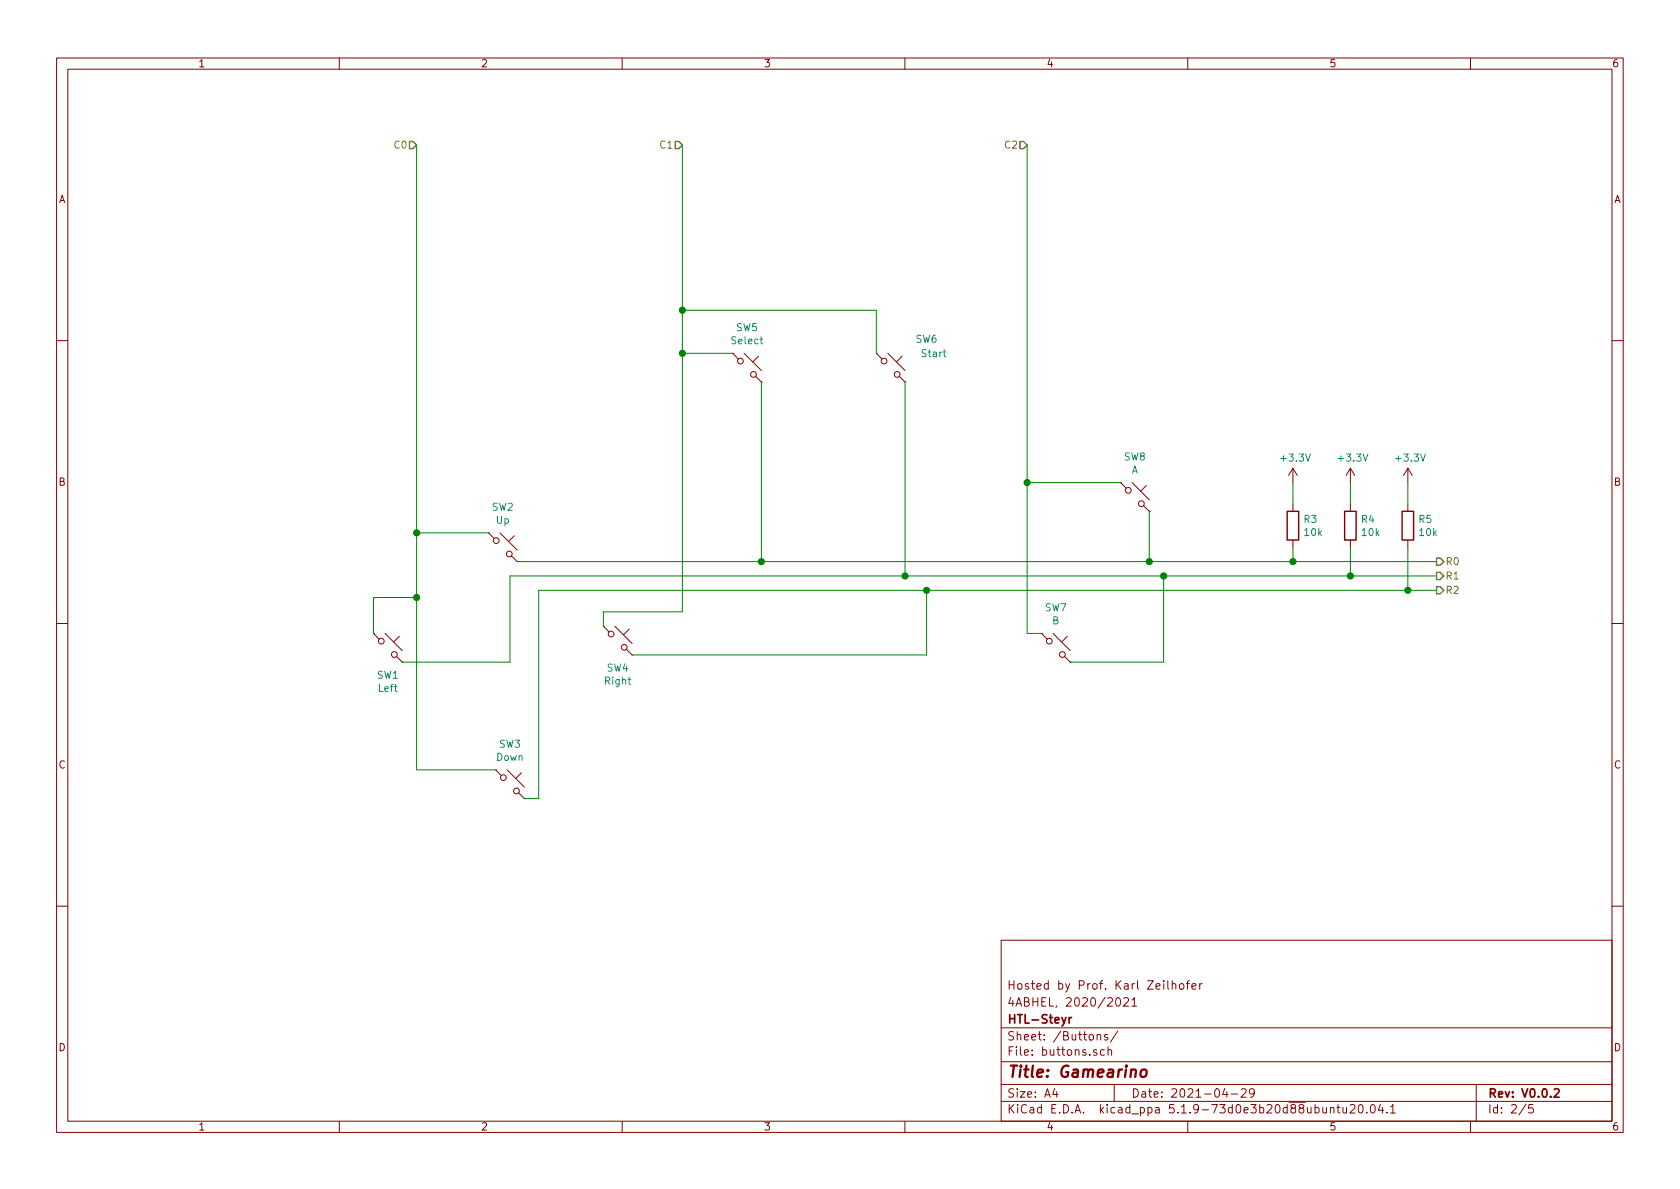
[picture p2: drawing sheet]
EESchema Schematic File Version 4
EELAYER 30 0
EELAYER END
$Descr A4 11693 8268
encoding utf-8
Sheet 2 5
Title "Gamearino"
Date "2021-04-29"
Rev "V0.0.2"
Comp "HTL-Steyr"
Comment1 "4ABHEL, 2020/2021"
Comment2 "Hosted by Prof. Karl Zeilhofer"
Comment3 ""
Comment4 ""
$EndDescr
$Comp
L Switch:SW_Push_45deg SW2
U 1 1
P 3500 3800
F 0 "SW2" H 3500 4081 50  0000 C CNN
F 1 "Up" H 3500 3990 50  0000 C CNN
F 2 "htl_smd:SW_Push_5.1mm_H1.5mm" H 3500 4000 50  0001 C CNN
F 3 "~" H 3500 4000 50  0001 C CNN
F 4 "C318884" H 3500 3800 50  0001 C CNN "DistOrderNr"
F 5 "LCSC" H 3500 3800 50  0001 C CNN "Distributor"
F 6 "TS-1187A-B-A-B" H 3500 3800 50  0001 C CNN "ManPartNr"
F 7 "XKB Connectivity" H 3500 3800 50  0001 C CNN "Manufacturer"
F 8 "SMD Taster h=1.2/1.5mm" H 3500 3800 50  0001 C CNN "Notes"
	1    3500 3800
	1    0    0    -1  
$EndComp
$Comp
L Switch:SW_Push_45deg SW1
U 1 1
P 2700 4500
F 0 "SW1" H 2700 4311 50  0000 C CNN
F 1 "Left" H 2700 4220 50  0000 C CNN
F 2 "htl_smd:SW_Push_5.1mm_H1.5mm" H 2700 4700 50  0001 C CNN
F 3 "~" H 2700 4700 50  0001 C CNN
F 4 "C318884" H 2700 4500 50  0001 C CNN "DistOrderNr"
F 5 "LCSC" H 2700 4500 50  0001 C CNN "Distributor"
F 6 "TS-1187A-B-A-B" H 2700 4500 50  0001 C CNN "ManPartNr"
F 7 "XKB Connectivity" H 2700 4500 50  0001 C CNN "Manufacturer"
F 8 "SMD Taster h=1.2/1.5mm" H 2700 4500 50  0001 C CNN "Notes"
	1    2700 4500
	1    0    0    -1  
$EndComp
$Comp
L Switch:SW_Push_45deg SW4
U 1 1
P 4300 4450
F 0 "SW4" H 4300 4261 50  0000 C CNN
F 1 "Right" H 4300 4170 50  0000 C CNN
F 2 "htl_smd:SW_Push_5.1mm_H1.5mm" H 4300 4650 50  0001 C CNN
F 3 "~" H 4300 4650 50  0001 C CNN
F 4 "C318884" H 4300 4450 50  0001 C CNN "DistOrderNr"
F 5 "LCSC" H 4300 4450 50  0001 C CNN "Distributor"
F 6 "TS-1187A-B-A-B" H 4300 4450 50  0001 C CNN "ManPartNr"
F 7 "XKB Connectivity" H 4300 4450 50  0001 C CNN "Manufacturer"
F 8 "SMD Taster h=1.2/1.5mm" H 4300 4450 50  0001 C CNN "Notes"
	1    4300 4450
	1    0    0    -1  
$EndComp
$Comp
L Switch:SW_Push_45deg SW3
U 1 1
P 3550 5450
F 0 "SW3" H 3550 5731 50  0000 C CNN
F 1 "Down" H 3550 5640 50  0000 C CNN
F 2 "htl_smd:SW_Push_5.1mm_H1.5mm" H 3550 5650 50  0001 C CNN
F 3 "~" H 3550 5650 50  0001 C CNN
F 4 "C318884" H 3550 5450 50  0001 C CNN "DistOrderNr"
F 5 "LCSC" H 3550 5450 50  0001 C CNN "Distributor"
F 6 "TS-1187A-B-A-B" H 3550 5450 50  0001 C CNN "ManPartNr"
F 7 "XKB Connectivity" H 3550 5450 50  0001 C CNN "Manufacturer"
F 8 "SMD Taster h=1.2/1.5mm" H 3550 5450 50  0001 C CNN "Notes"
	1    3550 5450
	1    0    0    -1  
$EndComp
$Comp
L Device:R R3
U 1 1
P 9000 3650
F 0 "R3" H 9070 3696 50  0000 L CNN
F 1 "10k" H 9070 3605 50  0000 L CNN
F 2 "Resistor_SMD:R_0603_1608Metric" V 8930 3650 50  0001 C CNN
F 3 "~" H 9000 3650 50  0001 C CNN
	1    9000 3650
	1    0    0    -1  
$EndComp
$Comp
L power:+3.3V #PWR?
U 1 1
P 9000 3350
AR Path="/5F8674B3/603D5276" Ref="#PWR?"  Part="1" 
AR Path="/603D5276" Ref="#PWR?"  Part="1" 
AR Path="/603CE165/603D5276" Ref="#PWR05"  Part="1" 
F 0 "#PWR05" H 9000 3200 50  0001 C CNN
F 1 "+3.3V" H 9015 3523 50  0000 C CNN
F 2 "" H 9000 3350 50  0001 C CNN
F 3 "" H 9000 3350 50  0001 C CNN
	1    9000 3350
	1    0    0    -1  
$EndComp
Wire Wire Line
	9000 3350 9000 3500
$Comp
L Switch:SW_Push_45deg SW5
U 1 1
P 5200 2550
F 0 "SW5" H 5200 2831 50  0000 C CNN
F 1 "Select" H 5200 2740 50  0000 C CNN
F 2 "htl_smd:SW_Push_5.1mm_H1.5mm" H 5200 2750 50  0001 C CNN
F 3 "~" H 5200 2750 50  0001 C CNN
F 4 "C318884" H 5200 2550 50  0001 C CNN "DistOrderNr"
F 5 "LCSC" H 5200 2550 50  0001 C CNN "Distributor"
F 6 "TS-1187A-B-A-B" H 5200 2550 50  0001 C CNN "ManPartNr"
F 7 "XKB Connectivity" H 5200 2550 50  0001 C CNN "Manufacturer"
F 8 "SMD Taster h=1.2/1.5mm" H 5200 2550 50  0001 C CNN "Notes"
	1    5200 2550
	1    0    0    -1  
$EndComp
$Comp
L Switch:SW_Push_45deg SW7
U 1 1
P 7350 4500
F 0 "SW7" H 7350 4781 50  0000 C CNN
F 1 "B" H 7350 4690 50  0000 C CNN
F 2 "htl_smd:SW_Push_5.1mm_H1.5mm" H 7350 4700 50  0001 C CNN
F 3 "~" H 7350 4700 50  0001 C CNN
F 4 "C318884" H 7350 4500 50  0001 C CNN "DistOrderNr"
F 5 "LCSC" H 7350 4500 50  0001 C CNN "Distributor"
F 6 "TS-1187A-B-A-B" H 7350 4500 50  0001 C CNN "ManPartNr"
F 7 "XKB Connectivity" H 7350 4500 50  0001 C CNN "Manufacturer"
F 8 "SMD Taster h=1.2/1.5mm" H 7350 4500 50  0001 C CNN "Notes"
	1    7350 4500
	1    0    0    -1  
$EndComp
$Comp
L Device:R R4
U 1 1
P 9400 3650
F 0 "R4" H 9470 3696 50  0000 L CNN
F 1 "10k" H 9470 3605 50  0000 L CNN
F 2 "Resistor_SMD:R_0603_1608Metric" V 9330 3650 50  0001 C CNN
F 3 "~" H 9400 3650 50  0001 C CNN
	1    9400 3650
	1    0    0    -1  
$EndComp
$Comp
L power:+3.3V #PWR?
U 1 1
P 9400 3350
AR Path="/5F8674B3/603D6F16" Ref="#PWR?"  Part="1" 
AR Path="/603D6F16" Ref="#PWR?"  Part="1" 
AR Path="/603CE165/603D6F16" Ref="#PWR06"  Part="1" 
F 0 "#PWR06" H 9400 3200 50  0001 C CNN
F 1 "+3.3V" H 9415 3523 50  0000 C CNN
F 2 "" H 9400 3350 50  0001 C CNN
F 3 "" H 9400 3350 50  0001 C CNN
	1    9400 3350
	1    0    0    -1  
$EndComp
Wire Wire Line
	9400 3350 9400 3500
$Comp
L Switch:SW_Push_45deg SW8
U 1 1
P 7900 3450
F 0 "SW8" H 7900 3731 50  0000 C CNN
F 1 "A" H 7900 3640 50  0000 C CNN
F 2 "htl_smd:SW_Push_5.1mm_H1.5mm" H 7900 3650 50  0001 C CNN
F 3 "~" H 7900 3650 50  0001 C CNN
F 4 "C318884" H 7900 3450 50  0001 C CNN "DistOrderNr"
F 5 "LCSC" H 7900 3450 50  0001 C CNN "Distributor"
F 6 "TS-1187A-B-A-B" H 7900 3450 50  0001 C CNN "ManPartNr"
F 7 "XKB Connectivity" H 7900 3450 50  0001 C CNN "Manufacturer"
F 8 "SMD Taster h=1.2/1.5mm" H 7900 3450 50  0001 C CNN "Notes"
	1    7900 3450
	1    0    0    -1  
$EndComp
$Comp
L Device:R R5
U 1 1
P 9800 3650
F 0 "R5" H 9870 3696 50  0000 L CNN
F 1 "10k" H 9870 3605 50  0000 L CNN
F 2 "Resistor_SMD:R_0603_1608Metric" V 9730 3650 50  0001 C CNN
F 3 "~" H 9800 3650 50  0001 C CNN
	1    9800 3650
	1    0    0    -1  
$EndComp
$Comp
L power:+3.3V #PWR?
U 1 1
P 9800 3350
AR Path="/5F8674B3/603D7C4D" Ref="#PWR?"  Part="1" 
AR Path="/603D7C4D" Ref="#PWR?"  Part="1" 
AR Path="/603CE165/603D7C4D" Ref="#PWR07"  Part="1" 
F 0 "#PWR07" H 9800 3200 50  0001 C CNN
F 1 "+3.3V" H 9815 3523 50  0000 C CNN
F 2 "" H 9800 3350 50  0001 C CNN
F 3 "" H 9800 3350 50  0001 C CNN
	1    9800 3350
	1    0    0    -1  
$EndComp
Wire Wire Line
	9800 3350 9800 3500
Text HLabel 2900 1000 0    50   Input ~ 0
C0
Text HLabel 4750 1000 0    50   Input ~ 0
C1
Text HLabel 7150 1000 0    50   Input ~ 0
C2
Text HLabel 10000 3900 2    50   Output ~ 0
R0
Text HLabel 10000 4000 2    50   Output ~ 0
R1
Text HLabel 10000 4100 2    50   Output ~ 0
R2
Wire Wire Line
	10000 4000 9400 4000
Wire Wire Line
	9400 3800 9400 4000
Connection ~ 9400 4000
Wire Wire Line
	10000 4100 9800 4100
Wire Wire Line
	9000 3800 9000 3900
Connection ~ 9000 3900
Wire Wire Line
	9000 3900 10000 3900
Wire Wire Line
	9800 3800 9800 4100
Connection ~ 9800 4100
$Comp
L Switch:SW_Push_45deg SW6
U 1 1
P 6200 2550
F 0 "SW6" H 6450 2750 50  0000 C CNN
F 1 "Start" H 6500 2650 50  0000 C CNN
F 2 "htl_smd:SW_Push_5.1mm_H1.5mm" H 6200 2750 50  0001 C CNN
F 3 "~" H 6200 2750 50  0001 C CNN
F 4 "C318884" H 6200 2550 50  0001 C CNN "DistOrderNr"
F 5 "LCSC" H 6200 2550 50  0001 C CNN "Distributor"
F 6 "TS-1187A-B-A-B" H 6200 2550 50  0001 C CNN "ManPartNr"
F 7 "XKB Connectivity" H 6200 2550 50  0001 C CNN "Manufacturer"
F 8 "SMD Taster h=1.2/1.5mm" H 6200 2550 50  0001 C CNN "Notes"
	1    6200 2550
	1    0    0    -1  
$EndComp
Wire Wire Line
	2900 1000 2900 3700
Wire Wire Line
	3400 3700 2900 3700
Connection ~ 2900 3700
Wire Wire Line
	3450 5350 2900 5350
Wire Wire Line
	2900 3700 2900 4150
Wire Wire Line
	2600 4400 2600 4150
Wire Wire Line
	2600 4150 2900 4150
Connection ~ 2900 4150
Wire Wire Line
	2900 4150 2900 5350
Wire Wire Line
	3600 3900 5300 3900
Wire Wire Line
	3550 4000 3550 4600
Wire Wire Line
	3550 4600 2800 4600
Wire Wire Line
	3550 4000 6300 4000
Wire Wire Line
	3750 4100 3750 5550
Wire Wire Line
	3750 5550 3650 5550
Wire Wire Line
	3750 4100 6450 4100
Wire Wire Line
	4750 1000 4750 2150
Wire Wire Line
	5100 2450 4750 2450
Connection ~ 4750 2450
Wire Wire Line
	4200 4350 4200 4250
Wire Wire Line
	4200 4250 4750 4250
Wire Wire Line
	5300 2650 5300 3900
Connection ~ 5300 3900
Wire Wire Line
	5300 3900 8000 3900
Wire Wire Line
	6300 2650 6300 4000
Connection ~ 6300 4000
Wire Wire Line
	6300 4000 8100 4000
Wire Wire Line
	4400 4550 6450 4550
Wire Wire Line
	6450 4550 6450 4100
Connection ~ 6450 4100
Wire Wire Line
	6450 4100 9800 4100
Wire Wire Line
	7150 1000 7150 3350
Wire Wire Line
	7800 3350 7150 3350
Connection ~ 7150 3350
Wire Wire Line
	7150 3350 7150 4400
Wire Wire Line
	8000 3550 8000 3900
Connection ~ 8000 3900
Wire Wire Line
	8000 3900 9000 3900
Wire Wire Line
	7250 4400 7150 4400
Wire Wire Line
	7450 4600 8100 4600
Wire Wire Line
	8100 4600 8100 4000
Connection ~ 8100 4000
Wire Wire Line
	8100 4000 9400 4000
Wire Wire Line
	4750 2450 4750 4250
Wire Wire Line
	6100 2450 6100 2150
Wire Wire Line
	6100 2150 4750 2150
Connection ~ 4750 2150
Wire Wire Line
	4750 2150 4750 2450
$EndSCHEMATC
